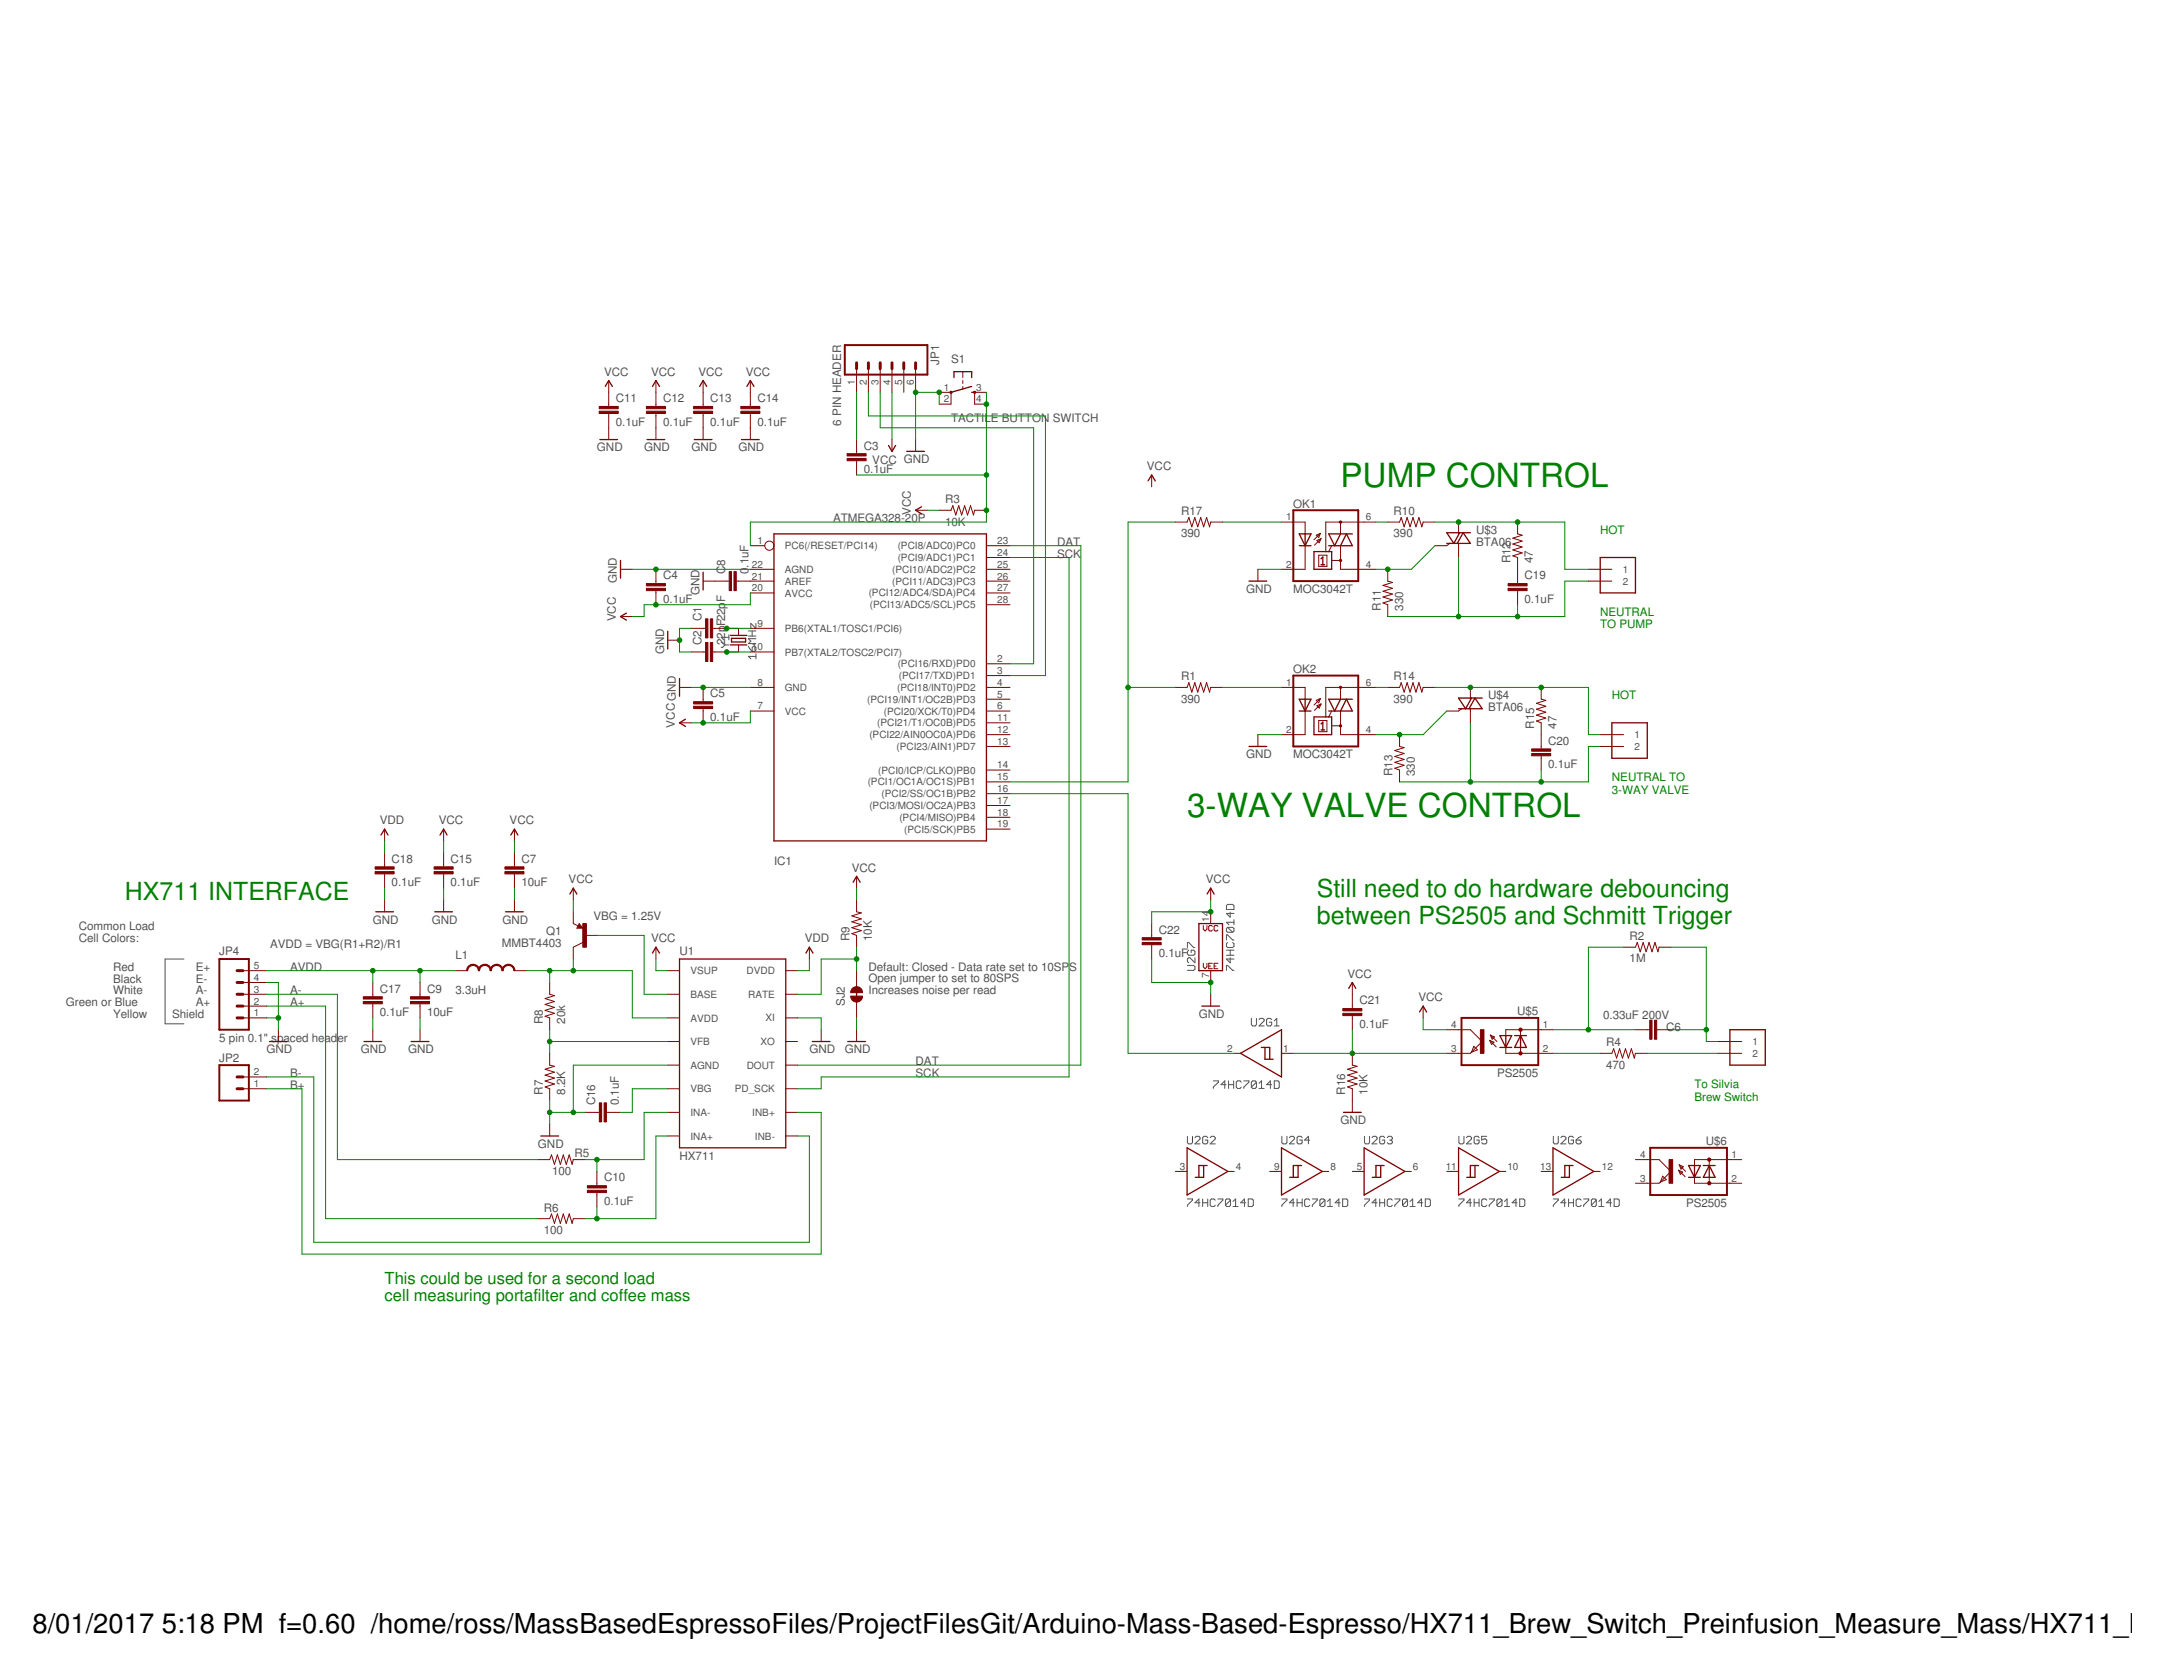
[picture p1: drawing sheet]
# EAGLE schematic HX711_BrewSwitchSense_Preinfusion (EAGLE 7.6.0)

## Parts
C1  22pF  CAPKIT  [CAP-PTH-SMALL-KIT]
C2  22pF  CAPKIT  [CAP-PTH-SMALL-KIT]
C3  0.1uF  CAPEZ  [CAP-PTH-SMALLEZ]
C4  0.1uF  CAPEZ  [CAP-PTH-SMALLEZ]
C5  0.1uF  CAPEZ  [CAP-PTH-SMALLEZ]
C6  0.33uF 200V  C15/6  [C15B6]
C7  10uF  10UF50V20%(1210)  [1210]
C8  0.1uF  CAPEZ  [CAP-PTH-SMALLEZ]
C9  10uF  10UF50V20%(1210)  [1210]
C10  0.1uF  0.1UF-25V-5%(0603)  [0603-CAP]
C11  0.1uF  CAPEZ  [CAP-PTH-SMALLEZ]
C12  0.1uF  CAPEZ  [CAP-PTH-SMALLEZ]
C13  0.1uF  CAPEZ  [CAP-PTH-SMALLEZ]
C14  0.1uF  CAPEZ  [CAP-PTH-SMALLEZ]
C15  0.1uF  0.1UF-25V-5%(0603)  [0603-CAP]
C16  0.1uF  0.1UF-25V-5%(0603)  [0603-CAP]
C17  0.1uF  0.1UF-25V-5%(0603)  [0603-CAP]
C18  0.1uF  0.1UF-25V-5%(0603)  [0603-CAP]
C19  0.1uF  CAPEZ  [CAP-PTH-SMALLEZ]
C20  0.1uF  CAPEZ  [CAP-PTH-SMALLEZ]
C21  0.1uF  CAPEZ  [CAP-PTH-SMALLEZ]
C22  0.1uF  CAPEZ  [CAP-PTH-SMALLEZ]
IC1  ATMEGA328-20P  [DIL28-3]
J2  1X2-3.5MM  [1X2-3.5MM]
J3  1X2-3.5MM  [1X2-3.5MM]
J4  1X2-3.5MM  [1X2-3.5MM]
JP1  6 PIN HEADER  M06LOCK_LONGPADS  [1X06_LOCK_LONGPADS]
JP2  M02PTH  [1X02]
JP4  5 pin 0.1" spaced header  M05PTH  [1X05]
L1  3.3uH  INDUCTOR0805-IND  [0805]
OK1  MOC3042T  [DIL06B]
OK2  MOC3042T  [DIL06B]
Q1  MMBT4403  TRANSISTOR_PNPMMBT4403  [SOT23-3]
R1  390  RESISTORPTH-1/2W  [AXIAL-0.5]
R2  1M  RESISTORPTH-1/6W  [1/6W-RES]
R3  10K  RESISTORPTH-1/2W  [AXIAL-0.5]
R4  470  RESISTORKIT  [AXIAL-0.3-KIT]
R5  100  100OHM-1/10W-1%(0603)  [0603-RES]
R6  100  100OHM-1/10W-1%(0603)  [0603-RES]
R7  8.2K  8.2KOHM-1/10W-5%(0603)  [0603-RES]
R8  20k  20KOHM1/10W1%(0603)  [0603-RES]
R9  10K  10KOHM-1/10W-1%(0603)0603  [0603-RES]
R10  390  RESISTORPTH-1/2W  [AXIAL-0.5]
R11  330  RESISTORPTH-1/2W  [AXIAL-0.5]
R12  47  RESISTORPTH-1/2W  [AXIAL-0.5]
R13  330  RESISTORPTH-1/2W  [AXIAL-0.5]
R14  390  RESISTORPTH-1/2W  [AXIAL-0.5]
R15  47  RESISTORPTH-1/2W  [AXIAL-0.5]
R16  10K  RESISTORPTH-1/2W  [AXIAL-0.5]
R17  390  RESISTORPTH-1/2W  [AXIAL-0.5]
S1  TACTILE BUTTON SWITCH  TAC_SWITCHPTH  [TACTILE-PTH]
SJ2  JUMPER-PAD-2-NC_BY_TRACE  [PAD-JUMPER-2-NC_BY_TRACE_YES_SILK]
U1  HX711  HX711HX711  [SO16]
U2  74HC7014D  [SO14]
U$3  BTA06  [TO220V]
U$4  BTA06  [TO220V]
U$5  PS2505  [DIL04]
U$6  PS2505  [DIL04]
Y1  16MHz  CRYSTAL-16MHZPTH-HC49US  [HC49US]

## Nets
A+: JP4.2 R6.1
A-: JP4.3 R5.1
AVDD: C9.1 C17.1 JP4.5 L1.1
B+: JP2.1 U1.10(INB+)
B-: JP2.2 U1.9(INB-)
DAT: IC1.23((PCI8/ADC0)PC0) U1.12(DOUT)
GND: C1.1 C2.1 C4.1 C5.1 C7.2 C8.1 C9.2 C11.2 C12.2 C13.2 C14.2 C15.2 C16.1 C17.2 C18.2 C22.2 IC1.8(GND) IC1.22(AGND) JP1.6 JP4.1 JP4.4 OK1.2(C) OK2.2(C) R7.1 R16.P$1 S1.1 S1.2 SJ2.1 U1.5(AGND) U1.14(XI) U2.7(P$V-)
N$1: C3.1 JP1.1
N$2: OK2.1(A) R1.P$2
N$3: C3.2 IC1.1(PC6(/RESET/PCI14)) R3.P$2 S1.3 S1.4
N$4: C8.2 IC1.21(AREF)
N$5: C1.2 IC1.9(PB6(XTAL1/TOSC1/PCI6)) Y1.2
N$6: C2.2 IC1.10(PB7(XTAL2/TOSC2/PCI7)) Y1.1
N$7: C6.1 R2.1 U$5.1(AC1)
N$8: C6.2 J2.1 R2.2
N$9: IC1.3((PCI17/TXD)PD1) JP1.2
N$10: IC1.2((PCI16/RXD)PD0) JP1.3
N$11: R4.P$1 U$5.2(AC2)
N$12: J2.2 R4.P$2
N$13: Q1.1(B) U1.2(BASE)
N$14: R7.2 R8.1 U1.4(VFB)
N$15: C16.2 U1.6(VBG)
N$16: L1.2 Q1.3(C) R8.2 U1.3(AVDD)
N$17: R9.1 SJ2.2 U1.15(RATE)
N$18: C10.1 R5.2 U1.7(INA-)
N$19: C10.2 R6.2 U1.8(INA+)
N$20: IC1.15((PCI1/OC1A/OC1S)PB1) R1.P$1 R17.P$1
N$21: OK1.6(A2) R10.P$1
N$22: J3.1 R10.P$2 R12.P$2 U$3.2(A2)
N$23: OK1.4(A1) R11.P$2 U$3.3(G)
N$24: C19.2 J3.2 R11.P$1 U$3.1(A1)
N$25: C19.1 R12.P$1
N$26: C20.1 R15.P$1
N$27: OK2.6(A2) R14.P$1
N$28: J4.1 R14.P$2 R15.P$2 U$4.2(A2)
N$29: OK2.4(A1) R13.P$2 U$4.3(G)
N$30: C20.2 J4.2 R13.P$1 U$4.1(A1)
N$32: C21.2 R16.P$2 U2.1(A) U$5.3(E)
N$34: IC1.16((PCI2/SS/OC1B)PB2) U2.2(Y)
N$35: OK1.1(A) R17.P$2
SCK: IC1.24((PCI9/ADC1)PC1) U1.11(PD_SCK)
VCC: C4.2 C5.2 C7.1 C11.1 C12.1 C13.1 C14.1 C15.1 C21.1 C22.1 IC1.7(VCC) IC1.20(AVCC) JP1.4 Q1.2(E) R3.P$1 R9.2 U1.1(VSUP) U2.14(P$V+) U$5.4(C)
VDD: C18.1 U1.16(DVDD)
Unconnected: IC1.4((PCI18/INT0)PD2) IC1.5((PCI19/INT1/OC2B)PD3) IC1.6((PCI20/XCK/T0)PD4) IC1.11((PCI21/T1/OC0B)PD5) IC1.12((PCI22/AIN0OC0A)PD6) IC1.13((PCI23/AIN1)PD7) IC1.14((PCI0/ICP/CLKO)PB0) IC1.17((PCI3/MOSI/OC2A)PB3) IC1.18((PCI4/MISO)PB4) IC1.19((PCI5/SCK)PB5) IC1.25((PCI10/ADC2)PC2) IC1.26((PCI11/ADC3)PC3) IC1.27((PCI12/ADC4/SDA)PC4) IC1.28((PCI13/ADC5/SCL)PC5) JP1.5 U1.13(XO) U2.3(A) U2.4(Y) U2.5(A) U2.6(Y) U2.8(Y) U2.9(A) U2.10(Y) U2.11(A) U2.12(Y) U2.13(A) U$6.1(AC1) U$6.2(AC2) U$6.3(E) U$6.4(C)

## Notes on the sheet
- PUMP CONTROL
- HOT
- NEUTRAL
  TO PUMP
- HOT
- NEUTRAL TO
  3-WAY VALVE
- 3-WAY VALVE CONTROL
- HX711 INTERFACE
- VBG = 1.25V
- Still need to do hardware debouncing
  between PS2505 and Schmitt Trigger
- Common Load
  Cell Colors:
- AVDD = VBG(R1+R2)/R1
- Red | E+ | Default: Closed - Data rate set to 10SPS
- Black | E-
- White | A-
- Open jumper to set to 80SPS
  Increases noise per read
- Green or Blue | A+
- Yellow | Shield
- To Silvia
  Brew Switch
- This could be used for a second load
  cell measuring portafilter and coffee mass

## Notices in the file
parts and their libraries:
SparkFun-Clocks: Licensing: Creative Commons ShareAlike 4.0 International - https://creativecommons.org/licenses/by-sa/4.0
SparkFun-Capacitors: Licensing: CC v3.0 Share-Alike You are welcome to use this library for commercial purposes.
